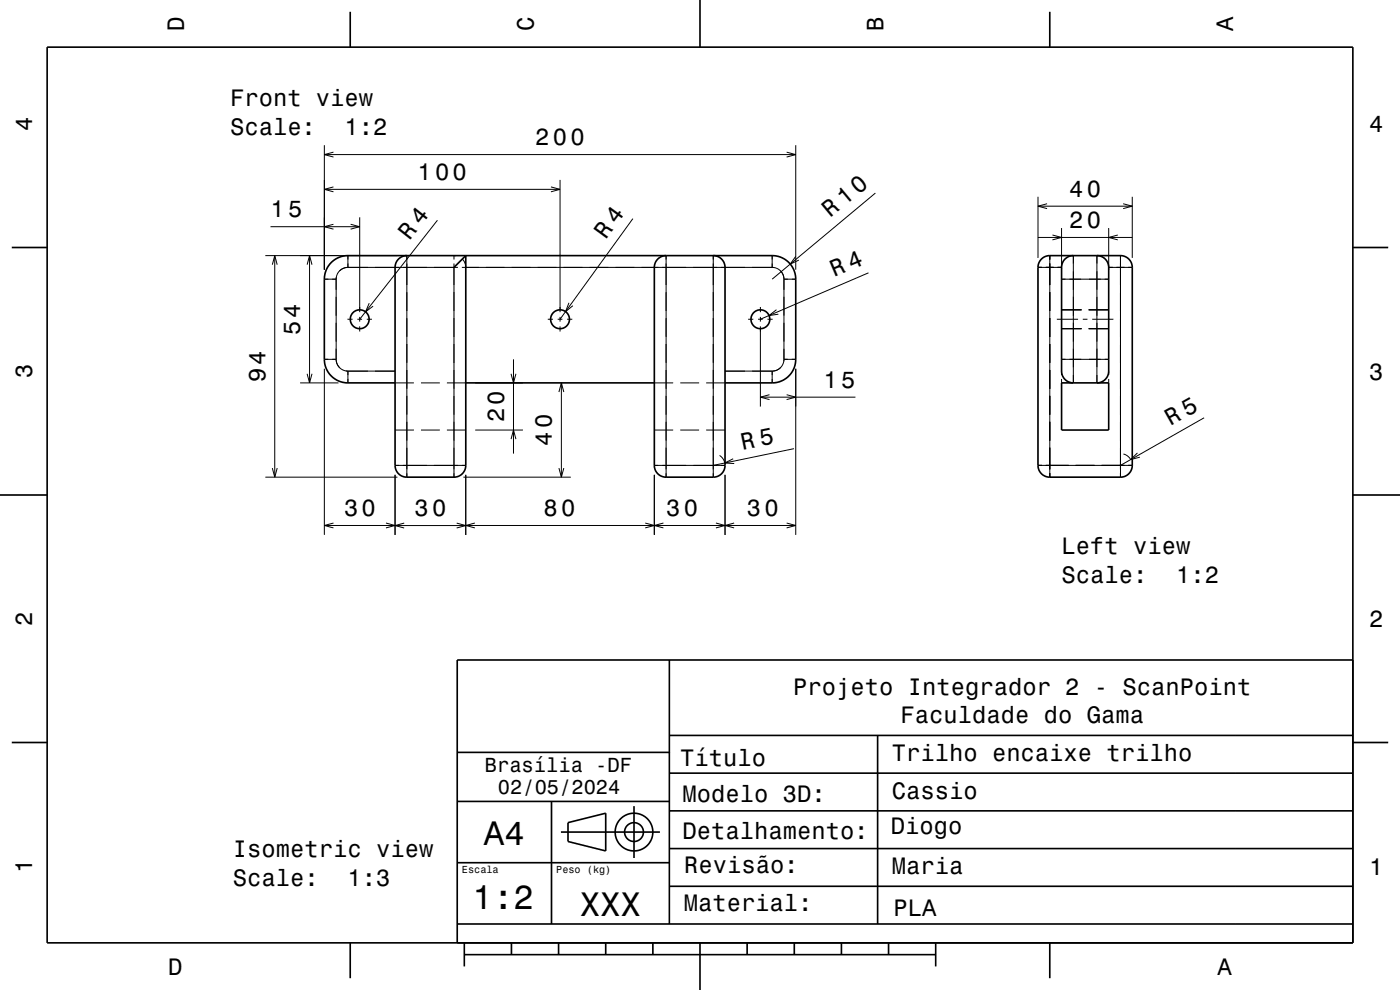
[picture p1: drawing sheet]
<svg xmlns="http://www.w3.org/2000/svg" width="297mm" height="210mm" viewBox="0 0 297 210" stroke-linecap="round" stroke-linejoin="round" font-family="sans-serif">
<g fill="none" stroke="#000" stroke-width=".21">
<path d="M68.8 30.8v26.4M68.8 32.8h100M70.7 32.3l-1.9 .5 1.9 .5M70.7 39.6l-1.9 .6 1.9 .5M116.9 39.6l1.9 .6-1.9 .5M118.8 38.2v28M166.9 32.3l1.9 .5-1.9 .5M168.8 30.8v26.4M56.3 54.2h28M57.4 48.1h18.9M57.8 56.2l.5-2 .5 2M58.3 54.2v47"/>
<path d="M65.2 56.2l.5-2 .5 2M65.7 54.2v27M68.8 59.2h2.5M68.8 40.2h50M70.7 47.6l-1.9 .5 1.9 .5M71.3 59.2v17M71.3 58.8v.4M73.8 56.7a2.51 2.51 0 0 0-1.8 .8M73.8 56.7a2.5 2.5 0 0 0-2.5 2.5M73.8 56.7h23.3M73.8 54.2v2.5M74.4 47.6l1.9 .5-1.9 .5"/>
<path d="M76.3 46.1v20.1M86.3 54.2v47M92.8 46.7l-16.5 21M96.3 55.9v45.3M96.7 54.3l-.4-.1v.9M98 56.7h65.8M98.1 54.9a2.51 2.51 0 0 1 .7 1.8M134.3 46.4l-15.5 21.3M141.3 54.2v47M151.3 54.2v47M163.8 56.7l.4 .1M163.8 56.7a2.5 2.5 0 0 1 2.5 2.5"/>
<path d="M163.8 54.2v2.5M165.6 57.4a2.49 2.49 0 0 1 .7 1.8M166.3 59.2v17M166.3 59.2h2.5M168.8 54.4l-1.1 1.6 1.8-.8M184.2 57.9l-22.9 9.8M185.7 41l-21.9 18.2M220.2 41.7v13M220.2 56.7h5M220.2 43.7h20M220.2 50.4h20M222.1 43.2l-1.9 .5 1.9 .6"/>
<path d="M222.7 54.2v47M223.3 49.9l1.9 .5-1.9 .5M225.2 48.4v8.8M225.2 59.2h10M227.7 54.2h.1M227.7 54.2v27M232.7 54.2h.1M232.7 54.2v27M235.2 48.4v8.8M235.2 56.7h5M237.1 49.9l-1.9 .5 1.9 .5M237.7 54.2v47"/>
<path d="M238.3 43.2l1.9 .5-1.9 .6M240.2 41.7v13M65.2 79.3l.5 1.9 .5-1.9M68.8 78.2v35.3M68.8 76.2h2.5M71.3 76.2a2.49 2.49 0 0 0 .8 1.8M71.3 76.2a2.5 2.5 0 0 0 2.5 2.5M73.4 78.7h.4M73.7 67.7h1.1M73.8 78.7h10M73.8 78.7v2.5M75.8 67.7h1"/>
<path d="M76.3 67.2v1M76.3 69.2v1.1M77.8 67.7h1.1M78.3 64.3l-.8 1.8 1.6-1.2M108.4 79.3l.5 1.9 .5-1.9M108.9 76.2v20M116.2 67.7h1.1M118.3 67.7h1M118.8 67.2v1M118.8 69.2v1.1M120.3 67.7h1.1M120.7 64.2l-.7 1.9 1.5-1.3"/>
<path d="M153.8 78.7h10M158.7 67.7h1.1M160.8 67.7h1M161.3 65.1v1.1M161.3 67.2v1M161.3 69.2v17M162.8 67.7h1.1M163.8 78.7v2.5M164.7 65.7l-1.6 1.2 2-.3M165.6 78a2.49 2.49 0 0 1-1.8 .7M166.3 76.2v.4M166.3 76.2a2.5 2.5 0 0 1-2.5 2.5"/>
<path d="M166.3 76.2h2.5M168.8 78.2v35.3M224.2 67.7h4.5M225.2 78.7v.9M225.2 76.2h10M225.2 65.7h4.3M225.2 69.7h4.3M229.7 67.7h1M231 65.7h4.2M231 69.7h4.2M231.7 67.7h4.5M235.2 78.7v.9"/>
<path d="M57.8 99.3l.5 1.9 .5-1.9M63.7 81.2h8.1M83.8 81.2h4M83.8 91.2h4M83.8 98.7h15M89.3 81.2h4M89.3 91.2h4M94.8 81.2h4M94.8 91.2h4M100.8 81.2h10.1M100.8 91.2h10.1M108.4 93.2l.5-2 .5 2"/>
<path d="M118.6 99.3l.5 1.9 .5-1.9M118.6 83.2l.5-2 .5 2M119.1 81.2v20M138.8 81.2h4M138.8 91.2h4M138.8 98.7h15M144.3 81.2h4M144.3 91.2h4M149.8 81.2h4M149.8 91.2h4M152.7 96.6a2.51 2.51 0 0 1 1.1 1.6M155.5 97.3l-1.7 .9 2 .1"/>
<path d="M161.3 84.2h20.2M163.2 83.7l-1.9 .5 1.9 .6M166.9 83.7l1.9 .5-1.9 .6M168.4 95.2l-17.1 3.5M220.2 98.7h20M225.2 80.4v.8M235.2 80.4v.8M238.3 96.3a2.49 2.49 0 0 1 1.6 1.2M241.3 96.1l-1.4 1.4 1.9-.5M255.4 88.6l-17.7 10.1M56.3 101.2h28M68.8 111.5h100"/>
<path d="M70.7 110.9l-1.9 .6 1.9 .5M81.9 110.9l1.9 .6-1.9 .5M83.8 100.7v12.8M85.7 111l-1.9 .5 1.9 .5M96.9 111l1.9 .5-1.9 .5M98.3 101.2h22.8M98.8 100.7v12.8M100.7 110.9l-1.9 .6 1.9 .5M136.9 110.9l1.9 .6-1.9 .5M138.8 100.7v12.8M140.7 110.9l-1.9 .6 1.9 .5M151.9 110.9l1.9 .6-1.9 .5"/>
<path d="M153.8 100.7v12.8M155.7 110.9l-1.9 .6 1.9 .5M166.9 110.9l1.9 .6-1.9 .5"/>
</g>
<g fill="none" stroke="#000" stroke-width=".35">
<path d="M10 10h277v190h-277zM74.3 2.5v7.5M148.5 0v10M222.7 2.5v7.5M2.5 52.5h7.5M86.3 54.2a2.5 2.5 0 0 0-2.5 2.5v42a2.5 2.5 0 0 0 2.5 2.5h10a2.5 2.5 0 0 0 2.5-2.5v-44.5l-2.5 2.5M141.3 54.2a2.49 2.49 0 0 0-2.5 2.5v42a2.49 2.49 0 0 0 2.5 2.5h10a2.5 2.5 0 0 0 2.5-2.5v-42a2.5 2.5 0 0 0-2.5-2.5M220.9 55a2.47 2.47 0 0 1 1.8-.8h15a2.5 2.5 0 0 1 2.5 2.5v42a2.5 2.5 0 0 1-2.5 2.5h-15a2.5 2.5 0 0 1-2.5-2.5v-42a2.52 2.52 0 0 1 .7-1.7zM227.7 54.2a2.49 2.49 0 0 0-2.5 2.5v22a2.49 2.49 0 0 0 2.5 2.5M232.7 54.2a2.49 2.49 0 0 1 2.5 2.5v22a2.49 2.49 0 0 1-2.5 2.5M287 52.5h7.5M83.8 81.2h-10a5 5 0 0 1-5-5v-17a5 5 0 0 1 5-5h90a5 5 0 0 1 5 5v17a5 5 0 0 1-5 5h-10"/>
<path d="M98.8 81.2h40M225.2 81.2h10v10h-10zM0 105h10M287 105h10M142 140v56M287 140h-190v60M2.5 157.5h7.5M97.1 159.6h45M142 156h145M186.2 156v40M287 157.5h7.5M97 170h45"/>
<path d="M117 170v26M119 176.5h21M120.5 174.5l8-2v8l-8-2zM134.5 171v11M142 172h145M142 164h145M97 196h190M97 183h45M142 188h145M142 180h145M74.3 200v7.5M98.5 202.5h100"/>
<path d="M98.5 200v5M108.5 200v2.5M118.5 200v2.5M128.5 200v2.5M138.5 200v2.5M148.5 200v10M158.5 200v2.5M168.5 200v2.5M178.5 200v2.5M188.5 200v2.5M198.5 200v5M222.7 200v7.5"/>
<circle cx="76.3" cy="67.7" r="2"/>
<circle cx="118.8" cy="67.7" r="2"/>
<circle cx="161.3" cy="67.7" r="2"/>
<circle cx="134.5" cy="176.5" r="2"/>
<circle cx="134.5" cy="176.5" r="4"/>
</g>
<g font-size="7.2">
<text x="102.7" y="179.3">A4</text>
<text x="100.3" y="192.9">1:2</text>
<text x="123" y="194.3">XXX</text>
</g>
<g font-size="5.1">
<text x="176.1" y="46.3" transform="rotate(-40 176.1 46.3)">R 10</text>
<text x="86.9" y="51" transform="rotate(-52 86.9 51)">R 4</text>
<text x="128.5" y="50.9" transform="rotate(-54 128.5 50.9)">R 4</text>
</g>
<g font-size="5">
<text x="39" y="6.5" transform="rotate(-90 39 6.5)">D</text>
<text x="113.2" y="6.5" transform="rotate(-90 113.2 6.5)">C</text>
<text x="187.4" y="6.5" transform="rotate(-90 187.4 6.5)">B</text>
<text x="261.6" y="6.5" transform="rotate(-90 261.6 6.5)">A</text>
<text x="48.8" y="22.6">Front view</text>
<text x="6.8" y="27.8" transform="rotate(-90 6.8 27.8)">4</text>
<text x="48.8" y="28.6">Scale:</text>
<text x="73.1" y="28.6">1:2</text>
<text x="290.5" y="28.1">4</text>
<text x="113.6" y="30.8">200</text>
<text x="88.6" y="38.2">100</text>
<text x="226.8" y="41.7">40</text>
<text x="57.4" y="46.1">15</text>
<text x="226.8" y="48.4">20</text>
<text x="176.9" y="58.8" transform="rotate(-23 176.9 58.8)">R 4</text>
<text x="63.7" y="71.1" transform="rotate(-90 63.7 71.1)">54</text>
<text x="6.8" y="80.3" transform="rotate(-90 6.8 80.3)">3</text>
<text x="56.3" y="81.1" transform="rotate(-90 56.3 81.1)">94</text>
<text x="174.7" y="82.2">15</text>
<text x="290.5" y="80.6">3</text>
<text x="106.9" y="89.6" transform="rotate(-90 106.9 89.6)">20</text>
<text x="117.1" y="94.6" transform="rotate(-90 117.1 94.6)">40</text>
<text x="157.5" y="95.4" transform="rotate(-12 157.5 95.4)">R 5</text>
<text x="248.3" y="90.4" transform="rotate(-29 248.3 90.4)">R 5</text>
<text x="73" y="109.5">30</text>
<text x="87.9" y="109.5">30</text>
<text x="115.3" y="109.5">80</text>
<text x="141.3" y="109.5">30</text>
<text x="158.4" y="109.5">30</text>
<text x="225.2" y="117.6">Left view</text>
<text x="225.2" y="123.6">Scale:</text>
<text x="249.5" y="123.6">1:2</text>
<text x="6.8" y="132.8" transform="rotate(-90 6.8 132.8)">2</text>
<text x="290.5" y="133.1">2</text>
<text x="168.3" y="147.3">Projeto Integrador 2 - ScanPoint</text>
<text x="191.1" y="153.4">Faculdade do Gama</text>
<text x="189.2" y="161.4">Trilho encaixe trilho</text>
<text x="144.3" y="162.6">Título</text>
<text x="144.8" y="170">Modelo 3D:</text>
<text x="189.2" y="169.4">Cassio</text>
<text x="144.8" y="178">Detalhamento:</text>
<text x="189" y="176.8">Diogo</text>
<text x="6.8" y="185.3" transform="rotate(-90 6.8 185.3)">1</text>
<text x="49.4" y="181.9">Isometric view</text>
<text x="145.1" y="185.2">Revisão:</text>
<text x="189.2" y="185.4">Maria</text>
<text x="290.5" y="185.6">1</text>
<text x="49.4" y="187.9">Scale:</text>
<text x="73.7" y="187.9">1:3</text>
<text x="145.1" y="193.2">Material:</text>
<text x="189.6" y="194.2">PLA</text>
<text x="35.7" y="206.8">D</text>
<text x="258.3" y="206.8">A</text>
</g>
<g font-size="4.3">
<text x="102.9" y="163.8">Brasília -DF</text>
<text x="105.6" y="168.4">02/05/2024</text>
</g>
<g font-size="2.2">
<text x="98" y="185.1">Escala</text>
<text x="118" y="185.1">Peso (kg)</text>
</g>
</svg>
